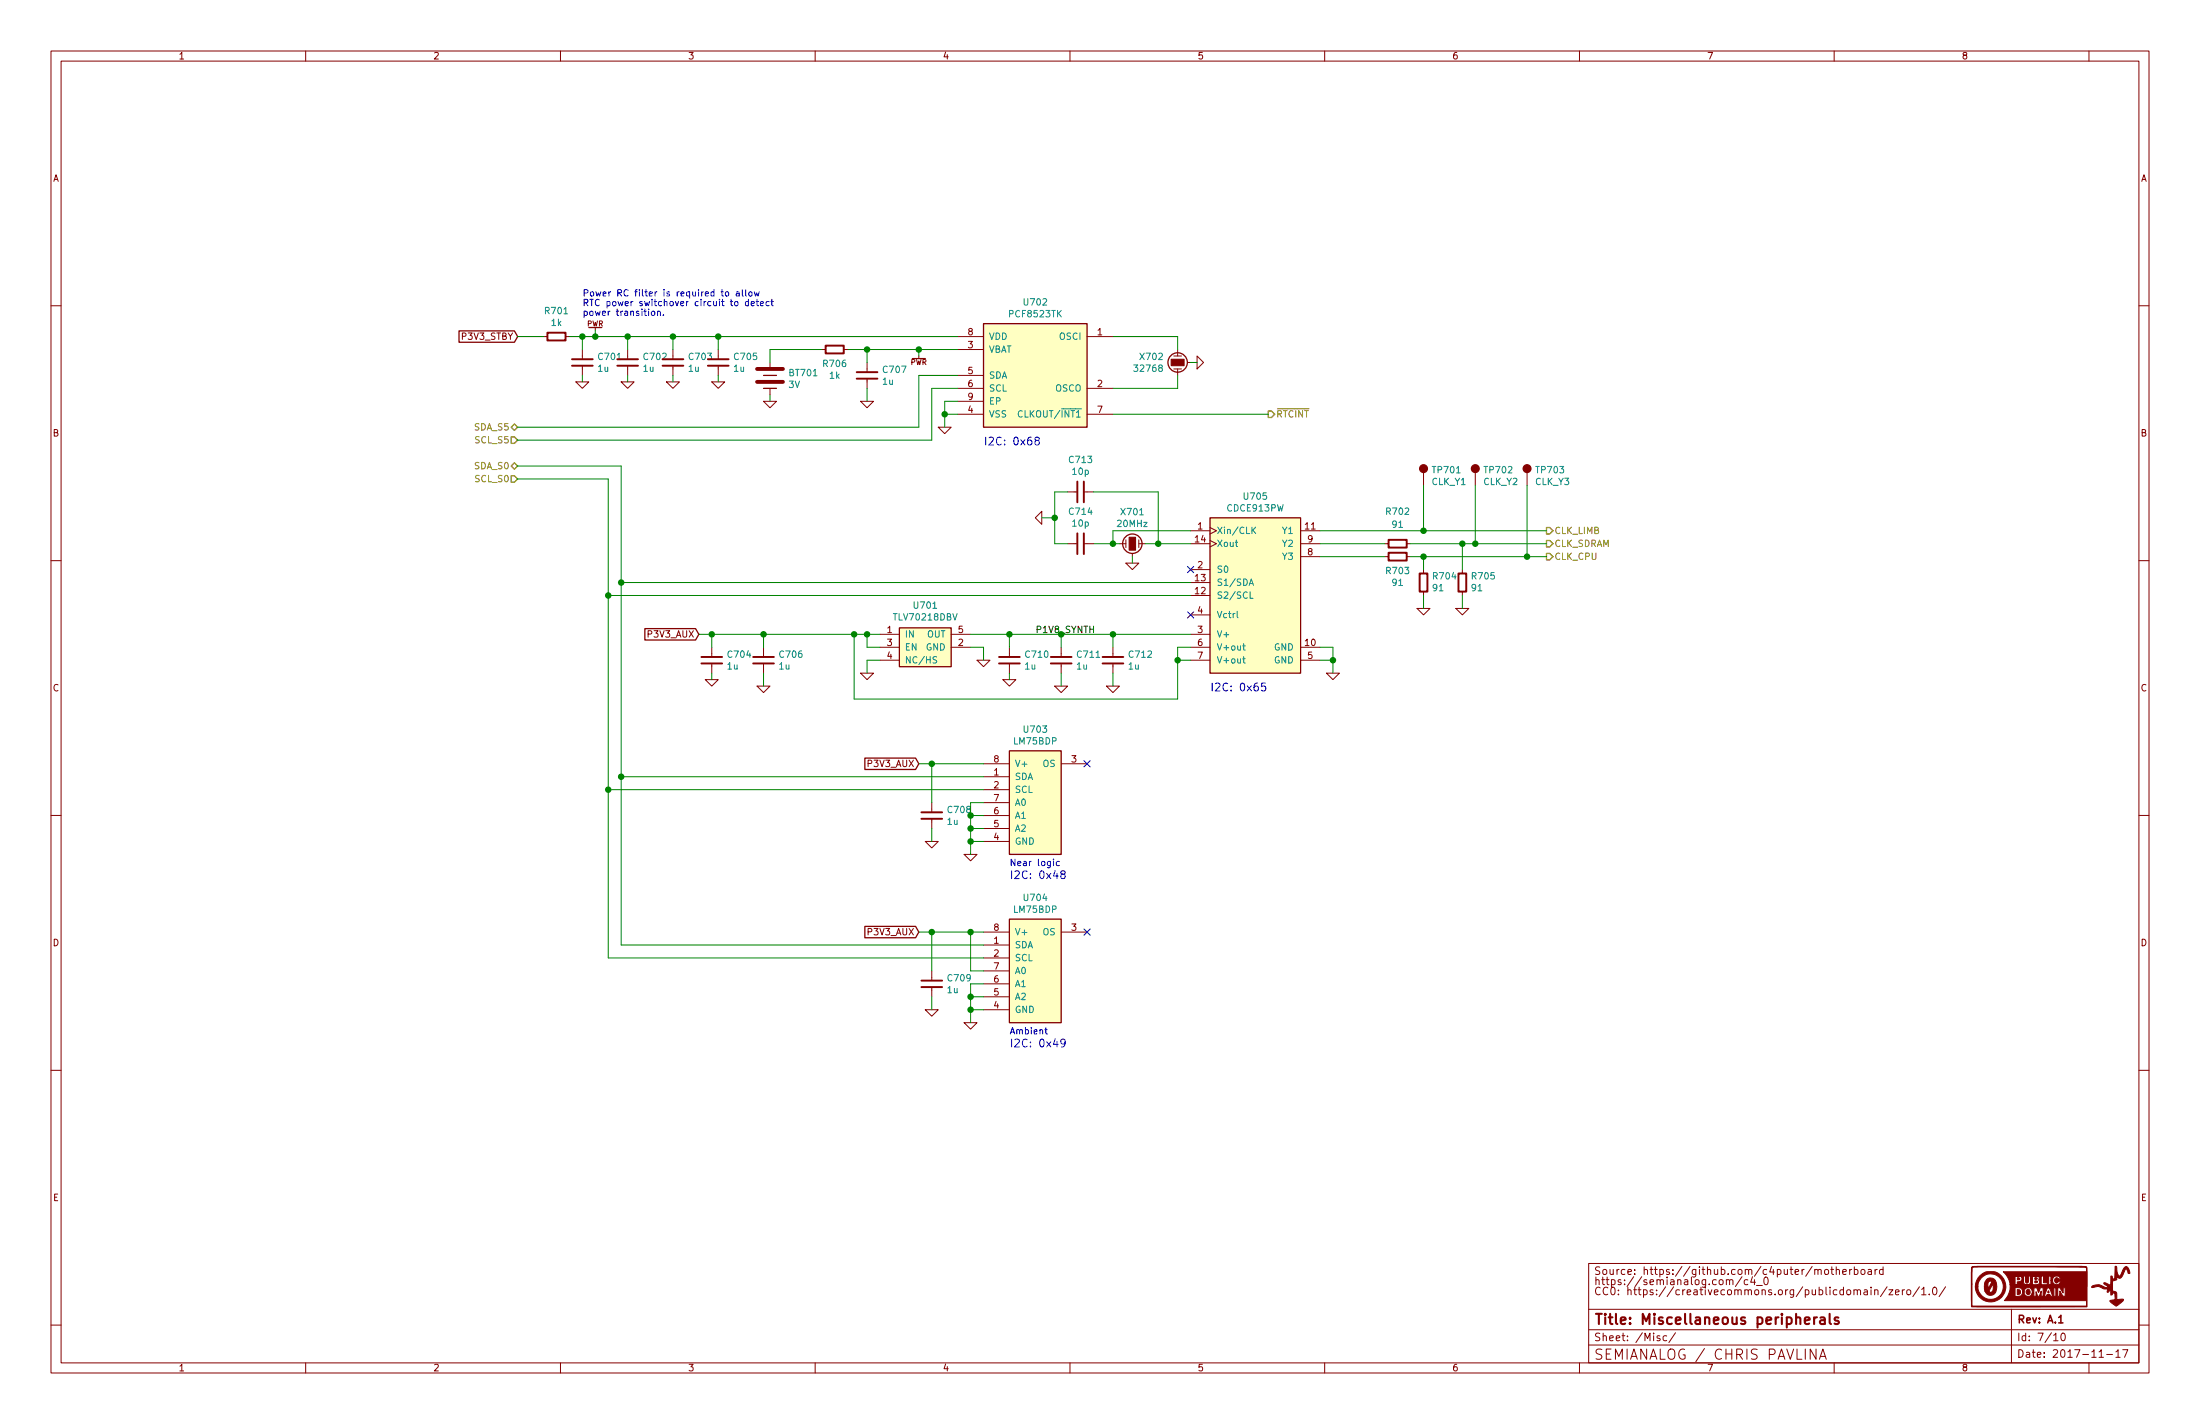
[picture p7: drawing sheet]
EESchema Schematic File Version 4
LIBS:motherboard-cache
EELAYER 26 0
EELAYER END
$Descr B 17000 11000
encoding utf-8
Sheet 7 10
Title "Miscellaneous peripherals"
Date "2017-11-17"
Rev "A.1"
Comp "SEMIANALOG / CHRIS PAVLINA"
Comment1 ""
Comment2 "CC0: https://creativecommons.org/publicdomain/zero/1.0/"
Comment3 "https://semianalog.com/c4_0"
Comment4 "Source: https://github.com/c4puter/motherboard"
$EndDescr
$Comp
L NXP:PCF8523TK U702
U 1 1
P 8000 2600
F 0 "U702" H 8000 2867 50  0000 C CNN
F 1 "PCF8523TK" H 8000 2776 50  0000 C CNN
F 2 "IPC7351-Nominal:SON80P400X400X80-9" H 8000 1700 50  0001 C CNN
F 3 "http://www.nxp.com/documents/data_sheet/PCF8523.pdf" H 8000 1600 50  0001 C CNN
F 4 "IC NXP PCF8523TK" H 8000 1800 50  0001 C CNN "BOM"
	1    8000 2600
	1    0    0    -1  
$EndComp
Text HLabel 4000 3300 0    50   BiDi ~ 0
SDA_S5
Text HLabel 4000 3400 0    50   Input ~ 0
SCL_S5
$Comp
L power:GND #PWR714
U 1 1
P 7300 3300
F 0 "#PWR714" H 7300 3300 30  0001 C CNN
F 1 "GND" H 7300 3230 30  0001 C CNN
F 2 "" H 7300 3300 60  0000 C CNN
F 3 "" H 7300 3300 60  0000 C CNN
	1    7300 3300
	1    0    0    -1  
$EndComp
$Comp
L power:GND #PWR723
U 1 1
P 9250 2800
F 0 "#PWR723" H 9250 2800 30  0001 C CNN
F 1 "GND" H 9250 2730 30  0001 C CNN
F 2 "" H 9250 2800 60  0000 C CNN
F 3 "" H 9250 2800 60  0000 C CNN
	1    9250 2800
	0    -1   -1   0   
$EndComp
$Comp
L pasv-xtal:XTAL-CITIZEN-CM130 X702
U 1 1
P 9100 2800
F 0 "X702" H 9205 2846 50  0000 L CNN
F 1 "32768" H 9205 2755 50  0000 L CNN
F 2 "manuf:CITIZEN-CM130" H 9100 2550 50  0001 C CNN
F 3 "http://cfd.citizen.co.jp/english/prod-tech/product/pdf/datasheet_TF/CM130_E.pdf" H 9100 2650 50  0001 C CNN
F 4 "DIST DIGIKEY 300-8039-1-ND" H 9100 2800 60  0001 C CNN "BOM"
	1    9100 2800
	-1   0    0    -1  
$EndComp
$Comp
L pasv-res:R-0402 R701
U 1 1
P 4300 2600
F 0 "R701" V 4100 2600 50  0000 C CNN
F 1 "1k" V 4191 2600 50  0000 C CNN
F 2 "IPC7351-Nominal:RESC1005X40" H 4300 2600 50  0001 C CNN
F 3 "" H 4300 2650 60  0000 C CNN
F 4 "RES SMD 1k 1% [0402]" H 5050 3150 60  0001 C CNN "BOM"
	1    4300 2600
	0    1    1    0   
$EndComp
$Comp
L pasv-cap:C-0402 C?
U 1 1
P 4500 2800
AR Path="/5765A5BA/57984F3A" Ref="C?"  Part="1" 
AR Path="/5765B2E6/57984F3A" Ref="C?"  Part="1" 
AR Path="/57981212/57984F3A" Ref="C701"  Part="1" 
F 0 "C701" H 4613 2846 50  0000 L CNN
F 1 "1u" H 4613 2755 50  0000 L CNN
F 2 "IPC7351-Nominal:CAPC1005X55" H 4500 2800 50  0001 C CNN
F 3 "http://psearch.en.murata.com/capacitor/product/GRM155C80J105KE15%23.html" H 4490 2775 60  0001 C CNN
F 4 "DIST DIGIKEY 490-6281-1-ND" H 5300 3350 60  0001 C CNN "BOM"
	1    4500 2800
	1    0    0    -1  
$EndComp
$Comp
L pasv-cap:C-0402 C?
U 1 1
P 4850 2800
AR Path="/5765A5BA/57984F7A" Ref="C?"  Part="1" 
AR Path="/5765B2E6/57984F7A" Ref="C?"  Part="1" 
AR Path="/57981212/57984F7A" Ref="C702"  Part="1" 
F 0 "C702" H 4963 2846 50  0000 L CNN
F 1 "1u" H 4963 2755 50  0000 L CNN
F 2 "IPC7351-Nominal:CAPC1005X55" H 4850 2800 50  0001 C CNN
F 3 "http://psearch.en.murata.com/capacitor/product/GRM155C80J105KE15%23.html" H 4840 2775 60  0001 C CNN
F 4 "DIST DIGIKEY 490-6281-1-ND" H 5650 3350 60  0001 C CNN "BOM"
	1    4850 2800
	1    0    0    -1  
$EndComp
$Comp
L pasv-cap:C-0402 C?
U 1 1
P 5200 2800
AR Path="/5765A5BA/57984FA7" Ref="C?"  Part="1" 
AR Path="/5765B2E6/57984FA7" Ref="C?"  Part="1" 
AR Path="/57981212/57984FA7" Ref="C703"  Part="1" 
F 0 "C703" H 5313 2846 50  0000 L CNN
F 1 "1u" H 5313 2755 50  0000 L CNN
F 2 "IPC7351-Nominal:CAPC1005X55" H 5200 2800 50  0001 C CNN
F 3 "http://psearch.en.murata.com/capacitor/product/GRM155C80J105KE15%23.html" H 5190 2775 60  0001 C CNN
F 4 "DIST DIGIKEY 490-6281-1-ND" H 6000 3350 60  0001 C CNN "BOM"
	1    5200 2800
	1    0    0    -1  
$EndComp
$Comp
L pasv-cap:C-0402 C?
U 1 1
P 5550 2800
AR Path="/5765A5BA/57985074" Ref="C?"  Part="1" 
AR Path="/5765B2E6/57985074" Ref="C?"  Part="1" 
AR Path="/57981212/57985074" Ref="C705"  Part="1" 
F 0 "C705" H 5663 2846 50  0000 L CNN
F 1 "1u" H 5663 2755 50  0000 L CNN
F 2 "IPC7351-Nominal:CAPC1005X55" H 5550 2800 50  0001 C CNN
F 3 "http://psearch.en.murata.com/capacitor/product/GRM155C80J105KE15%23.html" H 5540 2775 60  0001 C CNN
F 4 "DIST DIGIKEY 490-6281-1-ND" H 6350 3350 60  0001 C CNN "BOM"
	1    5550 2800
	1    0    0    -1  
$EndComp
$Comp
L power:GND #PWR701
U 1 1
P 4500 2950
F 0 "#PWR701" H 4500 2950 30  0001 C CNN
F 1 "GND" H 4500 2880 30  0001 C CNN
F 2 "" H 4500 2950 60  0000 C CNN
F 3 "" H 4500 2950 60  0000 C CNN
	1    4500 2950
	1    0    0    -1  
$EndComp
$Comp
L power:GND #PWR703
U 1 1
P 4850 2950
F 0 "#PWR703" H 4850 2950 30  0001 C CNN
F 1 "GND" H 4850 2880 30  0001 C CNN
F 2 "" H 4850 2950 60  0000 C CNN
F 3 "" H 4850 2950 60  0000 C CNN
	1    4850 2950
	1    0    0    -1  
$EndComp
$Comp
L power:GND #PWR704
U 1 1
P 5200 2950
F 0 "#PWR704" H 5200 2950 30  0001 C CNN
F 1 "GND" H 5200 2880 30  0001 C CNN
F 2 "" H 5200 2950 60  0000 C CNN
F 3 "" H 5200 2950 60  0000 C CNN
	1    5200 2950
	1    0    0    -1  
$EndComp
$Comp
L power:GND #PWR706
U 1 1
P 5550 2950
F 0 "#PWR706" H 5550 2950 30  0001 C CNN
F 1 "GND" H 5550 2880 30  0001 C CNN
F 2 "" H 5550 2950 60  0000 C CNN
F 3 "" H 5550 2950 60  0000 C CNN
	1    5550 2950
	1    0    0    -1  
$EndComp
Text GLabel 4000 2600 0    50   Input ~ 0
P3V3_STBY
Text Notes 4500 2450 0    50   ~ 0
Power RC filter is required to allow\nRTC power switchover circuit to detect\npower transition.
$Comp
L _passive:BATTERY-SHORT BT701
U 1 1
P 5950 2900
F 0 "BT701" H 6090 2921 50  0000 L CNN
F 1 "3V" H 6090 2830 50  0000 L CNN
F 2 "manuf:MPD-BU2032SM-HD-G" H 5950 2800 60  0001 C CNN
F 3 "" H 5950 2800 60  0000 C CNN
F 4 "DIST DIGIKEY BU2032SM-HD-GCT-ND" H 5950 2900 60  0001 C CNN "BOM"
	1    5950 2900
	1    0    0    -1  
$EndComp
$Comp
L power:GND #PWR708
U 1 1
P 5950 3100
F 0 "#PWR708" H 5950 3100 30  0001 C CNN
F 1 "GND" H 5950 3030 30  0001 C CNN
F 2 "" H 5950 3100 60  0000 C CNN
F 3 "" H 5950 3100 60  0000 C CNN
	1    5950 3100
	1    0    0    -1  
$EndComp
$Comp
L pasv-cap:C-0402 C?
U 1 1
P 6700 2900
AR Path="/5765A5BA/579853EB" Ref="C?"  Part="1" 
AR Path="/5765B2E6/579853EB" Ref="C?"  Part="1" 
AR Path="/57981212/579853EB" Ref="C707"  Part="1" 
F 0 "C707" H 6813 2946 50  0000 L CNN
F 1 "1u" H 6813 2855 50  0000 L CNN
F 2 "IPC7351-Nominal:CAPC1005X55" H 6700 2900 50  0001 C CNN
F 3 "http://psearch.en.murata.com/capacitor/product/GRM155C80J105KE15%23.html" H 6690 2875 60  0001 C CNN
F 4 "DIST DIGIKEY 490-6281-1-ND" H 7500 3450 60  0001 C CNN "BOM"
	1    6700 2900
	1    0    0    -1  
$EndComp
$Comp
L power:GND #PWR709
U 1 1
P 6700 3100
F 0 "#PWR709" H 6700 3100 30  0001 C CNN
F 1 "GND" H 6700 3030 30  0001 C CNN
F 2 "" H 6700 3100 60  0000 C CNN
F 3 "" H 6700 3100 60  0000 C CNN
	1    6700 3100
	1    0    0    -1  
$EndComp
$Comp
L TexasInstruments:CDCE913PW U705
U 1 1
P 9700 4600
F 0 "U705" H 9700 5367 50  0000 C CNN
F 1 "CDCE913PW" H 9700 5276 50  0000 C CNN
F 2 "IPC7351-Nominal:SOP65P640X120-14" H 9700 3950 50  0001 C CNN
F 3 "" H 10150 5100 60  0000 C CNN
F 4 "IC TI CDCE913PW" H 9700 3850 60  0001 C CNN "BOM"
	1    9700 4600
	1    0    0    -1  
$EndComp
Text HLabel 11950 4100 2    50   Output ~ 0
CLK_LIMB
Text HLabel 11950 4200 2    50   Output ~ 0
CLK_SDRAM
Text HLabel 11950 4300 2    50   Output ~ 0
CLK_CPU
$Comp
L power:GND #PWR724
U 1 1
P 10300 5200
F 0 "#PWR724" H 10300 5200 30  0001 C CNN
F 1 "GND" H 10300 5130 30  0001 C CNN
F 2 "" H 10300 5200 60  0000 C CNN
F 3 "" H 10300 5200 60  0000 C CNN
	1    10300 5200
	1    0    0    -1  
$EndComp
NoConn ~ 9200 4750
$Comp
L TexasInstruments:TLV702vvDBV U701
U 1 1
P 7150 4950
F 0 "U701" H 7150 5225 50  0000 C CNN
F 1 "TLV70218DBV" H 7150 5134 50  0000 C CNN
F 2 "smd-semi:SOT-23-5" H 7150 4500 50  0001 C CNN
F 3 "" H 7150 4950 60  0000 C CNN
F 4 "IC TI TLV702vvDBV" H 7150 4400 60  0001 C CNN "BOM"
	1    7150 4950
	1    0    0    -1  
$EndComp
$Comp
L power:GND #PWR717
U 1 1
P 7600 5100
F 0 "#PWR717" H 7600 5100 30  0001 C CNN
F 1 "GND" H 7600 5030 30  0001 C CNN
F 2 "" H 7600 5100 60  0000 C CNN
F 3 "" H 7600 5100 60  0000 C CNN
	1    7600 5100
	1    0    0    -1  
$EndComp
$Comp
L power:GND #PWR710
U 1 1
P 6700 5200
F 0 "#PWR710" H 6700 5200 30  0001 C CNN
F 1 "GND" H 6700 5130 30  0001 C CNN
F 2 "" H 6700 5200 60  0000 C CNN
F 3 "" H 6700 5200 60  0000 C CNN
	1    6700 5200
	1    0    0    -1  
$EndComp
Text GLabel 5400 4900 0    50   Input ~ 0
P3V3_AUX
$Comp
L pasv-cap:C-0402 C?
U 1 1
P 5500 5100
AR Path="/5765A5BA/5798C7DB" Ref="C?"  Part="1" 
AR Path="/5765B2E6/5798C7DB" Ref="C?"  Part="1" 
AR Path="/57981212/5798C7DB" Ref="C704"  Part="1" 
F 0 "C704" H 5613 5146 50  0000 L CNN
F 1 "1u" H 5613 5055 50  0000 L CNN
F 2 "IPC7351-Nominal:CAPC1005X55" H 5500 5100 50  0001 C CNN
F 3 "http://psearch.en.murata.com/capacitor/product/GRM155C80J105KE15%23.html" H 5490 5075 60  0001 C CNN
F 4 "DIST DIGIKEY 490-6281-1-ND" H 6300 5650 60  0001 C CNN "BOM"
	1    5500 5100
	1    0    0    -1  
$EndComp
$Comp
L power:GND #PWR705
U 1 1
P 5500 5250
F 0 "#PWR705" H 5500 5250 30  0001 C CNN
F 1 "GND" H 5500 5180 30  0001 C CNN
F 2 "" H 5500 5250 60  0000 C CNN
F 3 "" H 5500 5250 60  0000 C CNN
	1    5500 5250
	1    0    0    -1  
$EndComp
$Comp
L pasv-cap:C-0402 C?
U 1 1
P 7800 5100
AR Path="/5765A5BA/5798C952" Ref="C?"  Part="1" 
AR Path="/5765B2E6/5798C952" Ref="C?"  Part="1" 
AR Path="/57981212/5798C952" Ref="C710"  Part="1" 
F 0 "C710" H 7913 5146 50  0000 L CNN
F 1 "1u" H 7913 5055 50  0000 L CNN
F 2 "IPC7351-Nominal:CAPC1005X55" H 7800 5100 50  0001 C CNN
F 3 "http://psearch.en.murata.com/capacitor/product/GRM155C80J105KE15%23.html" H 7790 5075 60  0001 C CNN
F 4 "DIST DIGIKEY 490-6281-1-ND" H 8600 5650 60  0001 C CNN "BOM"
	1    7800 5100
	1    0    0    -1  
$EndComp
$Comp
L power:GND #PWR718
U 1 1
P 7800 5250
F 0 "#PWR718" H 7800 5250 30  0001 C CNN
F 1 "GND" H 7800 5180 30  0001 C CNN
F 2 "" H 7800 5250 60  0000 C CNN
F 3 "" H 7800 5250 60  0000 C CNN
	1    7800 5250
	1    0    0    -1  
$EndComp
$Comp
L motherboard-rescue:LM75BDP-RESCUE-motherboard U703
U 1 1
P 8000 5900
F 0 "U703" H 8000 6167 50  0000 C CNN
F 1 "LM75BDP" H 8000 6076 50  0000 C CNN
F 2 "IPC7351-Nominal:SOP65P490X110-8" H 8000 5100 50  0001 C CNN
F 3 "http://www.nxp.com/documents/data_sheet/LM75B.pdf" H 8000 4900 50  0001 C CNN
F 4 "IC NXP LM75BDP" H 8000 5000 50  0001 C CNN "BOM"
	1    8000 5900
	1    0    0    -1  
$EndComp
Text GLabel 7100 5900 0    50   Input ~ 0
P3V3_AUX
Text HLabel 4000 3600 0    50   BiDi ~ 0
SDA_S0
Text HLabel 4000 3700 0    50   Input ~ 0
SCL_S0
$Comp
L power:GND #PWR715
U 1 1
P 7500 6600
F 0 "#PWR715" H 7500 6600 30  0001 C CNN
F 1 "GND" H 7500 6530 30  0001 C CNN
F 2 "" H 7500 6600 60  0000 C CNN
F 3 "" H 7500 6600 60  0000 C CNN
	1    7500 6600
	1    0    0    -1  
$EndComp
NoConn ~ 8400 5900
$Comp
L motherboard-rescue:LM75BDP-RESCUE-motherboard U704
U 1 1
P 8000 7200
F 0 "U704" H 8000 7467 50  0000 C CNN
F 1 "LM75BDP" H 8000 7376 50  0000 C CNN
F 2 "IPC7351-Nominal:SOP65P490X110-8" H 8000 6400 50  0001 C CNN
F 3 "http://www.nxp.com/documents/data_sheet/LM75B.pdf" H 8000 6200 50  0001 C CNN
F 4 "IC NXP LM75BDP" H 8000 6300 50  0001 C CNN "BOM"
	1    8000 7200
	1    0    0    -1  
$EndComp
NoConn ~ 8400 7200
Text GLabel 7100 7200 0    50   Input ~ 0
P3V3_AUX
$Comp
L power:GND #PWR716
U 1 1
P 7500 7900
F 0 "#PWR716" H 7500 7900 30  0001 C CNN
F 1 "GND" H 7500 7830 30  0001 C CNN
F 2 "" H 7500 7900 60  0000 C CNN
F 3 "" H 7500 7900 60  0000 C CNN
	1    7500 7900
	1    0    0    -1  
$EndComp
$Comp
L pasv-cap:C-0402 C?
U 1 1
P 7200 6300
AR Path="/5765A5BA/579F5ED1" Ref="C?"  Part="1" 
AR Path="/5765B2E6/579F5ED1" Ref="C?"  Part="1" 
AR Path="/57981212/579F5ED1" Ref="C708"  Part="1" 
F 0 "C708" H 7313 6346 50  0000 L CNN
F 1 "1u" H 7313 6255 50  0000 L CNN
F 2 "IPC7351-Nominal:CAPC1005X55" H 7200 6300 50  0001 C CNN
F 3 "http://psearch.en.murata.com/capacitor/product/GRM155C80J105KE15%23.html" H 7190 6275 60  0001 C CNN
F 4 "DIST DIGIKEY 490-6281-1-ND" H 8000 6850 60  0001 C CNN "BOM"
	1    7200 6300
	1    0    0    -1  
$EndComp
$Comp
L power:GND #PWR712
U 1 1
P 7200 6500
F 0 "#PWR712" H 7200 6500 30  0001 C CNN
F 1 "GND" H 7200 6430 30  0001 C CNN
F 2 "" H 7200 6500 60  0000 C CNN
F 3 "" H 7200 6500 60  0000 C CNN
	1    7200 6500
	1    0    0    -1  
$EndComp
$Comp
L pasv-cap:C-0402 C?
U 1 1
P 7200 7600
AR Path="/5765A5BA/579F605F" Ref="C?"  Part="1" 
AR Path="/5765B2E6/579F605F" Ref="C?"  Part="1" 
AR Path="/57981212/579F605F" Ref="C709"  Part="1" 
F 0 "C709" H 7313 7646 50  0000 L CNN
F 1 "1u" H 7313 7555 50  0000 L CNN
F 2 "IPC7351-Nominal:CAPC1005X55" H 7200 7600 50  0001 C CNN
F 3 "http://psearch.en.murata.com/capacitor/product/GRM155C80J105KE15%23.html" H 7190 7575 60  0001 C CNN
F 4 "DIST DIGIKEY 490-6281-1-ND" H 8000 8150 60  0001 C CNN "BOM"
	1    7200 7600
	1    0    0    -1  
$EndComp
$Comp
L power:GND #PWR713
U 1 1
P 7200 7800
F 0 "#PWR713" H 7200 7800 30  0001 C CNN
F 1 "GND" H 7200 7730 30  0001 C CNN
F 2 "" H 7200 7800 60  0000 C CNN
F 3 "" H 7200 7800 60  0000 C CNN
	1    7200 7800
	1    0    0    -1  
$EndComp
$Comp
L pasv-res:R-0402 R702
U 1 1
P 10800 4200
F 0 "R702" V 10550 4200 50  0000 C CNN
F 1 "91" V 10650 4200 50  0000 C CNN
F 2 "IPC7351-Nominal:RESC1005X40" H 10800 4200 50  0001 C CNN
F 3 "" H 10800 4250 60  0000 C CNN
F 4 "RES SMD 91 1% [0402]" H 11550 4750 60  0001 C CNN "BOM"
	1    10800 4200
	0    1    1    0   
$EndComp
$Comp
L pasv-res:R-0402 R703
U 1 1
P 10800 4300
F 0 "R703" V 10908 4300 50  0000 C CNN
F 1 "91" V 10999 4300 50  0000 C CNN
F 2 "IPC7351-Nominal:RESC1005X40" H 10800 4300 50  0001 C CNN
F 3 "" H 10800 4350 60  0000 C CNN
F 4 "RES SMD 91 1% [0402]" H 11550 4850 60  0001 C CNN "BOM"
	1    10800 4300
	0    1    1    0   
$EndComp
$Comp
L pasv-res:R-0402 R704
U 1 1
P 11000 4500
F 0 "R704" H 10937 4454 50  0000 R CNN
F 1 "91" H 10937 4545 50  0000 R CNN
F 2 "IPC7351-Nominal:RESC1005X40" H 11000 4500 50  0001 C CNN
F 3 "" H 11000 4550 60  0000 C CNN
F 4 "RES SMD 91 1% [0402]" H 11750 5050 60  0001 C CNN "BOM"
	1    11000 4500
	-1   0    0    1   
$EndComp
$Comp
L pasv-res:R-0402 R705
U 1 1
P 11300 4500
F 0 "R705" H 11237 4454 50  0000 R CNN
F 1 "91" H 11237 4545 50  0000 R CNN
F 2 "IPC7351-Nominal:RESC1005X40" H 11300 4500 50  0001 C CNN
F 3 "" H 11300 4550 60  0000 C CNN
F 4 "RES SMD 91 1% [0402]" H 12050 5050 60  0001 C CNN "BOM"
	1    11300 4500
	-1   0    0    1   
$EndComp
$Comp
L power:GND #PWR725
U 1 1
P 11000 4700
F 0 "#PWR725" H 11000 4700 30  0001 C CNN
F 1 "GND" H 11000 4630 30  0001 C CNN
F 2 "" H 11000 4700 60  0000 C CNN
F 3 "" H 11000 4700 60  0000 C CNN
	1    11000 4700
	1    0    0    -1  
$EndComp
$Comp
L power:GND #PWR726
U 1 1
P 11300 4700
F 0 "#PWR726" H 11300 4700 30  0001 C CNN
F 1 "GND" H 11300 4630 30  0001 C CNN
F 2 "" H 11300 4700 60  0000 C CNN
F 3 "" H 11300 4700 60  0000 C CNN
	1    11300 4700
	1    0    0    -1  
$EndComp
$Comp
L pasv-xtal:XTAL-ABRACON-ABM8G X701
U 1 1
P 8750 4200
F 0 "X701" V 8992 4200 50  0000 C CNN
F 1 "20MHz" V 8901 4200 50  0000 C CNN
F 2 "manuf:ABRACON-ABM8G" H 8750 4050 60  0001 C CNN
F 3 "http://www.abracon.com/Resonators/ABM8G.pdf" H 8750 4200 50  0001 C CNN
F 4 "DIST DIGIKEY 535-10271-1-ND" H 8750 4200 60  0001 C CNN "BOM"
	1    8750 4200
	0    -1   -1   0   
$EndComp
$Comp
L power:GND #PWR722
U 1 1
P 8750 4350
F 0 "#PWR722" H 8750 4350 30  0001 C CNN
F 1 "GND" H 8750 4280 30  0001 C CNN
F 2 "" H 8750 4350 60  0000 C CNN
F 3 "" H 8750 4350 60  0000 C CNN
	1    8750 4350
	1    0    0    -1  
$EndComp
Text Notes 7800 8000 0    50   ~ 0
Ambient
Text Notes 7800 6700 0    50   ~ 0
Near logic
Text Notes 7600 3450 0    60   ~ 0
I2C: 0x68
Text Notes 9350 5350 0    60   ~ 0
I2C: 0x65
Text Notes 7800 6800 0    60   ~ 0
I2C: 0x48
Text Notes 7800 8100 0    60   ~ 0
I2C: 0x49
Text HLabel 9800 3200 2    50   Output ~ 0
~RTCINT
$Comp
L pasv-cap:C-0402 C?
U 1 1
P 8200 5100
AR Path="/5765A5BA/57B04A21" Ref="C?"  Part="1" 
AR Path="/5765B2E6/57B04A21" Ref="C?"  Part="1" 
AR Path="/57981212/57B04A21" Ref="C711"  Part="1" 
F 0 "C711" H 8313 5146 50  0000 L CNN
F 1 "1u" H 8313 5055 50  0000 L CNN
F 2 "IPC7351-Nominal:CAPC1005X55" H 8200 5100 50  0001 C CNN
F 3 "http://psearch.en.murata.com/capacitor/product/GRM155C80J105KE15%23.html" H 8190 5075 60  0001 C CNN
F 4 "DIST DIGIKEY 490-6281-1-ND" H 9000 5650 60  0001 C CNN "BOM"
	1    8200 5100
	1    0    0    -1  
$EndComp
$Comp
L pasv-cap:C-0402 C?
U 1 1
P 8600 5100
AR Path="/5765A5BA/57B04AEA" Ref="C?"  Part="1" 
AR Path="/5765B2E6/57B04AEA" Ref="C?"  Part="1" 
AR Path="/57981212/57B04AEA" Ref="C712"  Part="1" 
F 0 "C712" H 8713 5146 50  0000 L CNN
F 1 "1u" H 8713 5055 50  0000 L CNN
F 2 "IPC7351-Nominal:CAPC1005X55" H 8600 5100 50  0001 C CNN
F 3 "http://psearch.en.murata.com/capacitor/product/GRM155C80J105KE15%23.html" H 8590 5075 60  0001 C CNN
F 4 "DIST DIGIKEY 490-6281-1-ND" H 9400 5650 60  0001 C CNN "BOM"
	1    8600 5100
	1    0    0    -1  
$EndComp
$Comp
L power:GND #PWR720
U 1 1
P 8200 5300
F 0 "#PWR720" H 8200 5300 30  0001 C CNN
F 1 "GND" H 8200 5230 30  0001 C CNN
F 2 "" H 8200 5300 60  0000 C CNN
F 3 "" H 8200 5300 60  0000 C CNN
	1    8200 5300
	1    0    0    -1  
$EndComp
$Comp
L power:GND #PWR721
U 1 1
P 8600 5300
F 0 "#PWR721" H 8600 5300 30  0001 C CNN
F 1 "GND" H 8600 5230 30  0001 C CNN
F 2 "" H 8600 5300 60  0000 C CNN
F 3 "" H 8600 5300 60  0000 C CNN
	1    8600 5300
	1    0    0    -1  
$EndComp
$Comp
L pasv-cap:C-0402 C?
U 1 1
P 5900 5100
AR Path="/5765A5BA/57B05AE5" Ref="C?"  Part="1" 
AR Path="/5765B2E6/57B05AE5" Ref="C?"  Part="1" 
AR Path="/57981212/57B05AE5" Ref="C706"  Part="1" 
F 0 "C706" H 6013 5146 50  0000 L CNN
F 1 "1u" H 6013 5055 50  0000 L CNN
F 2 "IPC7351-Nominal:CAPC1005X55" H 5900 5100 50  0001 C CNN
F 3 "http://psearch.en.murata.com/capacitor/product/GRM155C80J105KE15%23.html" H 5890 5075 60  0001 C CNN
F 4 "DIST DIGIKEY 490-6281-1-ND" H 6700 5650 60  0001 C CNN "BOM"
	1    5900 5100
	1    0    0    -1  
$EndComp
$Comp
L power:GND #PWR707
U 1 1
P 5900 5300
F 0 "#PWR707" H 5900 5300 30  0001 C CNN
F 1 "GND" H 5900 5230 30  0001 C CNN
F 2 "" H 5900 5300 60  0000 C CNN
F 3 "" H 5900 5300 60  0000 C CNN
	1    5900 5300
	1    0    0    -1  
$EndComp
Text Label 8000 4900 0    50   ~ 0
P1V8_SYNTH
$Comp
L power:PWR #PWR702
U 1 1
P 4600 2550
F 0 "#PWR702" H 4600 2550 50  0001 C CNN
F 1 "PWR" H 4600 2550 50  0001 C CNN
F 2 "" H 4600 2550 60  0000 C CNN
F 3 "" H 4600 2550 60  0000 C CNN
	1    4600 2550
	1    0    0    -1  
$EndComp
$Comp
L power:PWR #PWR711
U 1 1
P 7100 2750
F 0 "#PWR711" H 7100 2750 50  0001 C CNN
F 1 "PWR" H 7100 2750 50  0001 C CNN
F 2 "" H 7100 2750 60  0000 C CNN
F 3 "" H 7100 2750 60  0000 C CNN
	1    7100 2750
	-1   0    0    1   
$EndComp
NoConn ~ 9200 4400
Wire Wire Line
	4000 3400 7200 3400
Wire Wire Line
	4000 3300 7100 3300
Wire Wire Line
	7400 3100 7300 3100
Wire Wire Line
	7300 3100 7300 3300
Wire Wire Line
	7400 3200 7300 3200
Connection ~ 7300 3200
Wire Wire Line
	8600 3000 9100 3000
Wire Wire Line
	9100 3000 9100 2900
Wire Wire Line
	8600 2600 9100 2600
Wire Wire Line
	9100 2600 9100 2700
Wire Wire Line
	9250 2800 9200 2800
Wire Wire Line
	4400 2600 7400 2600
Wire Wire Line
	5550 2700 5550 2600
Connection ~ 5550 2600
Wire Wire Line
	5200 2700 5200 2600
Connection ~ 5200 2600
Wire Wire Line
	4850 2700 4850 2600
Connection ~ 4850 2600
Wire Wire Line
	4500 2700 4500 2600
Connection ~ 4500 2600
Wire Wire Line
	4500 2950 4500 2900
Wire Wire Line
	4850 2950 4850 2900
Wire Wire Line
	5200 2950 5200 2900
Wire Wire Line
	5550 2950 5550 2900
Wire Wire Line
	4200 2600 4000 2600
Wire Wire Line
	7100 3300 7100 2900
Wire Wire Line
	7100 2900 7400 2900
Wire Wire Line
	7400 3000 7200 3000
Wire Wire Line
	7200 3000 7200 3400
Wire Wire Line
	6550 2700 7400 2700
Wire Wire Line
	5950 2700 5950 2800
Wire Wire Line
	5950 3100 5950 3050
Wire Wire Line
	6700 2800 6700 2700
Connection ~ 6700 2700
Wire Wire Line
	6700 3100 6700 3000
Wire Wire Line
	10200 5000 10300 5000
Wire Wire Line
	10300 5000 10300 5200
Wire Wire Line
	10300 5100 10200 5100
Connection ~ 10300 5100
Wire Wire Line
	8600 4200 8600 4100
Wire Wire Line
	8600 4100 9200 4100
Wire Wire Line
	4800 4500 9200 4500
Wire Wire Line
	4700 4600 9200 4600
Wire Wire Line
	7500 4900 9200 4900
Wire Wire Line
	7600 5100 7600 5000
Wire Wire Line
	7600 5000 7500 5000
Wire Wire Line
	6700 5200 6700 5100
Wire Wire Line
	6700 5100 6800 5100
Wire Wire Line
	6800 5000 6700 5000
Wire Wire Line
	6700 5000 6700 4900
Wire Wire Line
	5400 4900 6800 4900
Connection ~ 6700 4900
Wire Wire Line
	6600 4900 6600 5400
Wire Wire Line
	6600 5400 9100 5400
Wire Wire Line
	9100 5000 9200 5000
Connection ~ 6600 4900
Wire Wire Line
	9200 5100 9100 5100
Connection ~ 9100 5100
Wire Wire Line
	5500 5000 5500 4900
Connection ~ 5500 4900
Wire Wire Line
	5500 5250 5500 5200
Wire Wire Line
	7800 5000 7800 4900
Connection ~ 7800 4900
Wire Wire Line
	7800 5250 7800 5200
Wire Wire Line
	9100 5400 9100 5000
Wire Wire Line
	7100 5900 7600 5900
Wire Wire Line
	4000 3600 4800 3600
Wire Wire Line
	4800 3600 4800 7300
Wire Wire Line
	4700 3700 4700 7400
Wire Wire Line
	4700 3700 4000 3700
Wire Wire Line
	4800 6000 7600 6000
Connection ~ 4800 4500
Wire Wire Line
	4700 6100 7600 6100
Connection ~ 4700 4600
Wire Wire Line
	7500 6200 7500 6600
Wire Wire Line
	7500 6200 7600 6200
Wire Wire Line
	7600 6300 7500 6300
Connection ~ 7500 6300
Wire Wire Line
	7600 6400 7500 6400
Connection ~ 7500 6400
Wire Wire Line
	7600 6500 7500 6500
Connection ~ 7500 6500
Wire Wire Line
	7100 7200 7600 7200
Wire Wire Line
	4800 7300 7600 7300
Connection ~ 4800 6000
Wire Wire Line
	4700 7400 7600 7400
Connection ~ 4700 6100
Wire Wire Line
	7600 7600 7500 7600
Wire Wire Line
	7500 7600 7500 7900
Wire Wire Line
	7600 7700 7500 7700
Connection ~ 7500 7700
Wire Wire Line
	7600 7800 7500 7800
Connection ~ 7500 7800
Wire Wire Line
	7600 7500 7500 7500
Wire Wire Line
	7500 7500 7500 7200
Connection ~ 7500 7200
Wire Wire Line
	7200 6200 7200 5900
Connection ~ 7200 5900
Wire Wire Line
	7200 6500 7200 6400
Wire Wire Line
	7200 7500 7200 7200
Connection ~ 7200 7200
Wire Wire Line
	7200 7800 7200 7700
Wire Wire Line
	10200 4100 11950 4100
Wire Wire Line
	10700 4200 10200 4200
Wire Wire Line
	10900 4200 11950 4200
Wire Wire Line
	10900 4300 11950 4300
Wire Wire Line
	10700 4300 10200 4300
Wire Wire Line
	11000 4400 11000 4300
Connection ~ 11000 4300
Wire Wire Line
	11300 4400 11300 4200
Connection ~ 11300 4200
Wire Wire Line
	11000 4700 11000 4600
Wire Wire Line
	11300 4700 11300 4600
Wire Wire Line
	8450 4200 8650 4200
Wire Wire Line
	8850 4200 9200 4200
Wire Wire Line
	8750 4350 8750 4300
Wire Wire Line
	9800 3200 8600 3200
Wire Wire Line
	8600 5000 8600 4900
Connection ~ 8600 4900
Wire Wire Line
	8200 5000 8200 4900
Connection ~ 8200 4900
Wire Wire Line
	8200 5300 8200 5200
Wire Wire Line
	8600 5300 8600 5200
Wire Wire Line
	5900 4900 5900 5000
Connection ~ 5900 4900
Wire Wire Line
	5900 5300 5900 5200
Wire Wire Line
	4600 2550 4600 2600
Connection ~ 4600 2600
Wire Wire Line
	7100 2750 7100 2700
Connection ~ 7100 2700
$Comp
L pasv-cap:C-0402 C?
U 1 1
P 8350 3800
AR Path="/57B0B7B1" Ref="C?"  Part="1" 
AR Path="/5765C2BD/57B0B7B1" Ref="C?"  Part="1" 
AR Path="/57981212/57B0B7B1" Ref="C713"  Part="1" 
F 0 "C713" V 8100 3800 50  0000 C CNN
F 1 "10p" V 8191 3800 50  0000 C CNN
F 2 "IPC7351-Nominal:CAPC1005X55" H 8350 3800 50  0001 C CNN
F 3 "" H 8340 3775 60  0000 C CNN
F 4 "CAP MLCC 10p C0G [0402]" H 9150 4350 60  0001 C CNN "BOM"
	1    8350 3800
	0    1    1    0   
$EndComp
$Comp
L pasv-cap:C-0402 C?
U 1 1
P 8350 4200
AR Path="/57B0B99F" Ref="C?"  Part="1" 
AR Path="/5765C2BD/57B0B99F" Ref="C?"  Part="1" 
AR Path="/57981212/57B0B99F" Ref="C714"  Part="1" 
F 0 "C714" V 8100 4200 50  0000 C CNN
F 1 "10p" V 8191 4200 50  0000 C CNN
F 2 "IPC7351-Nominal:CAPC1005X55" H 8350 4200 50  0001 C CNN
F 3 "" H 8340 4175 60  0000 C CNN
F 4 "CAP MLCC 10p C0G [0402]" H 9150 4750 60  0001 C CNN "BOM"
	1    8350 4200
	0    1    1    0   
$EndComp
Connection ~ 8600 4200
Wire Wire Line
	8450 3800 8950 3800
Wire Wire Line
	8950 3800 8950 4200
Connection ~ 8950 4200
Wire Wire Line
	8250 3800 8150 3800
Wire Wire Line
	8150 3800 8150 4200
Wire Wire Line
	8150 4200 8250 4200
$Comp
L power:GND #PWR719
U 1 1
P 8050 4000
F 0 "#PWR719" H 8050 4000 30  0001 C CNN
F 1 "GND" H 8050 3930 30  0001 C CNN
F 2 "" H 8050 4000 60  0000 C CNN
F 3 "" H 8050 4000 60  0000 C CNN
	1    8050 4000
	0    1    1    0   
$EndComp
Wire Wire Line
	8050 4000 8150 4000
Connection ~ 8150 4000
$Comp
L pasv-res:R-0402 R706
U 1 1
P 6450 2700
F 0 "R706" V 6558 2700 50  0000 C CNN
F 1 "1k" V 6649 2700 50  0000 C CNN
F 2 "IPC7351-Nominal:RESC1005X40" H 6450 2700 50  0001 C CNN
F 3 "" H 6450 2750 60  0000 C CNN
F 4 "RES SMD 1k 1% [0402]" H 7200 3250 60  0001 C CNN "BOM"
	1    6450 2700
	0    1    1    0   
$EndComp
Wire Wire Line
	6350 2700 5950 2700
$Comp
L pcb:TESTPOINT TP701
U 1 1
P 11000 3750
F 0 "TP701" H 11060 3871 50  0000 L CNN
F 1 "CLK_Y1" H 11060 3780 50  0000 L CNN
F 2 "conn-test:TEST-SMD-SMALL" H 11000 3750 50  0001 C CNN
F 3 "" H 11000 3750 50  0000 C CNN
	1    11000 3750
	1    0    0    -1  
$EndComp
Wire Wire Line
	11000 3750 11000 4100
Connection ~ 11000 4100
$Comp
L pcb:TESTPOINT TP702
U 1 1
P 11400 3750
F 0 "TP702" H 11460 3871 50  0000 L CNN
F 1 "CLK_Y2" H 11460 3780 50  0000 L CNN
F 2 "conn-test:TEST-SMD-SMALL" H 11400 3750 50  0001 C CNN
F 3 "" H 11400 3750 50  0000 C CNN
	1    11400 3750
	1    0    0    -1  
$EndComp
$Comp
L pcb:TESTPOINT TP703
U 1 1
P 11800 3750
F 0 "TP703" H 11860 3871 50  0000 L CNN
F 1 "CLK_Y3" H 11860 3780 50  0000 L CNN
F 2 "conn-test:TEST-SMD-SMALL" H 11800 3750 50  0001 C CNN
F 3 "" H 11800 3750 50  0000 C CNN
	1    11800 3750
	1    0    0    -1  
$EndComp
Wire Wire Line
	11400 3750 11400 4200
Connection ~ 11400 4200
Wire Wire Line
	11800 3750 11800 4300
Connection ~ 11800 4300
$EndSCHEMATC
